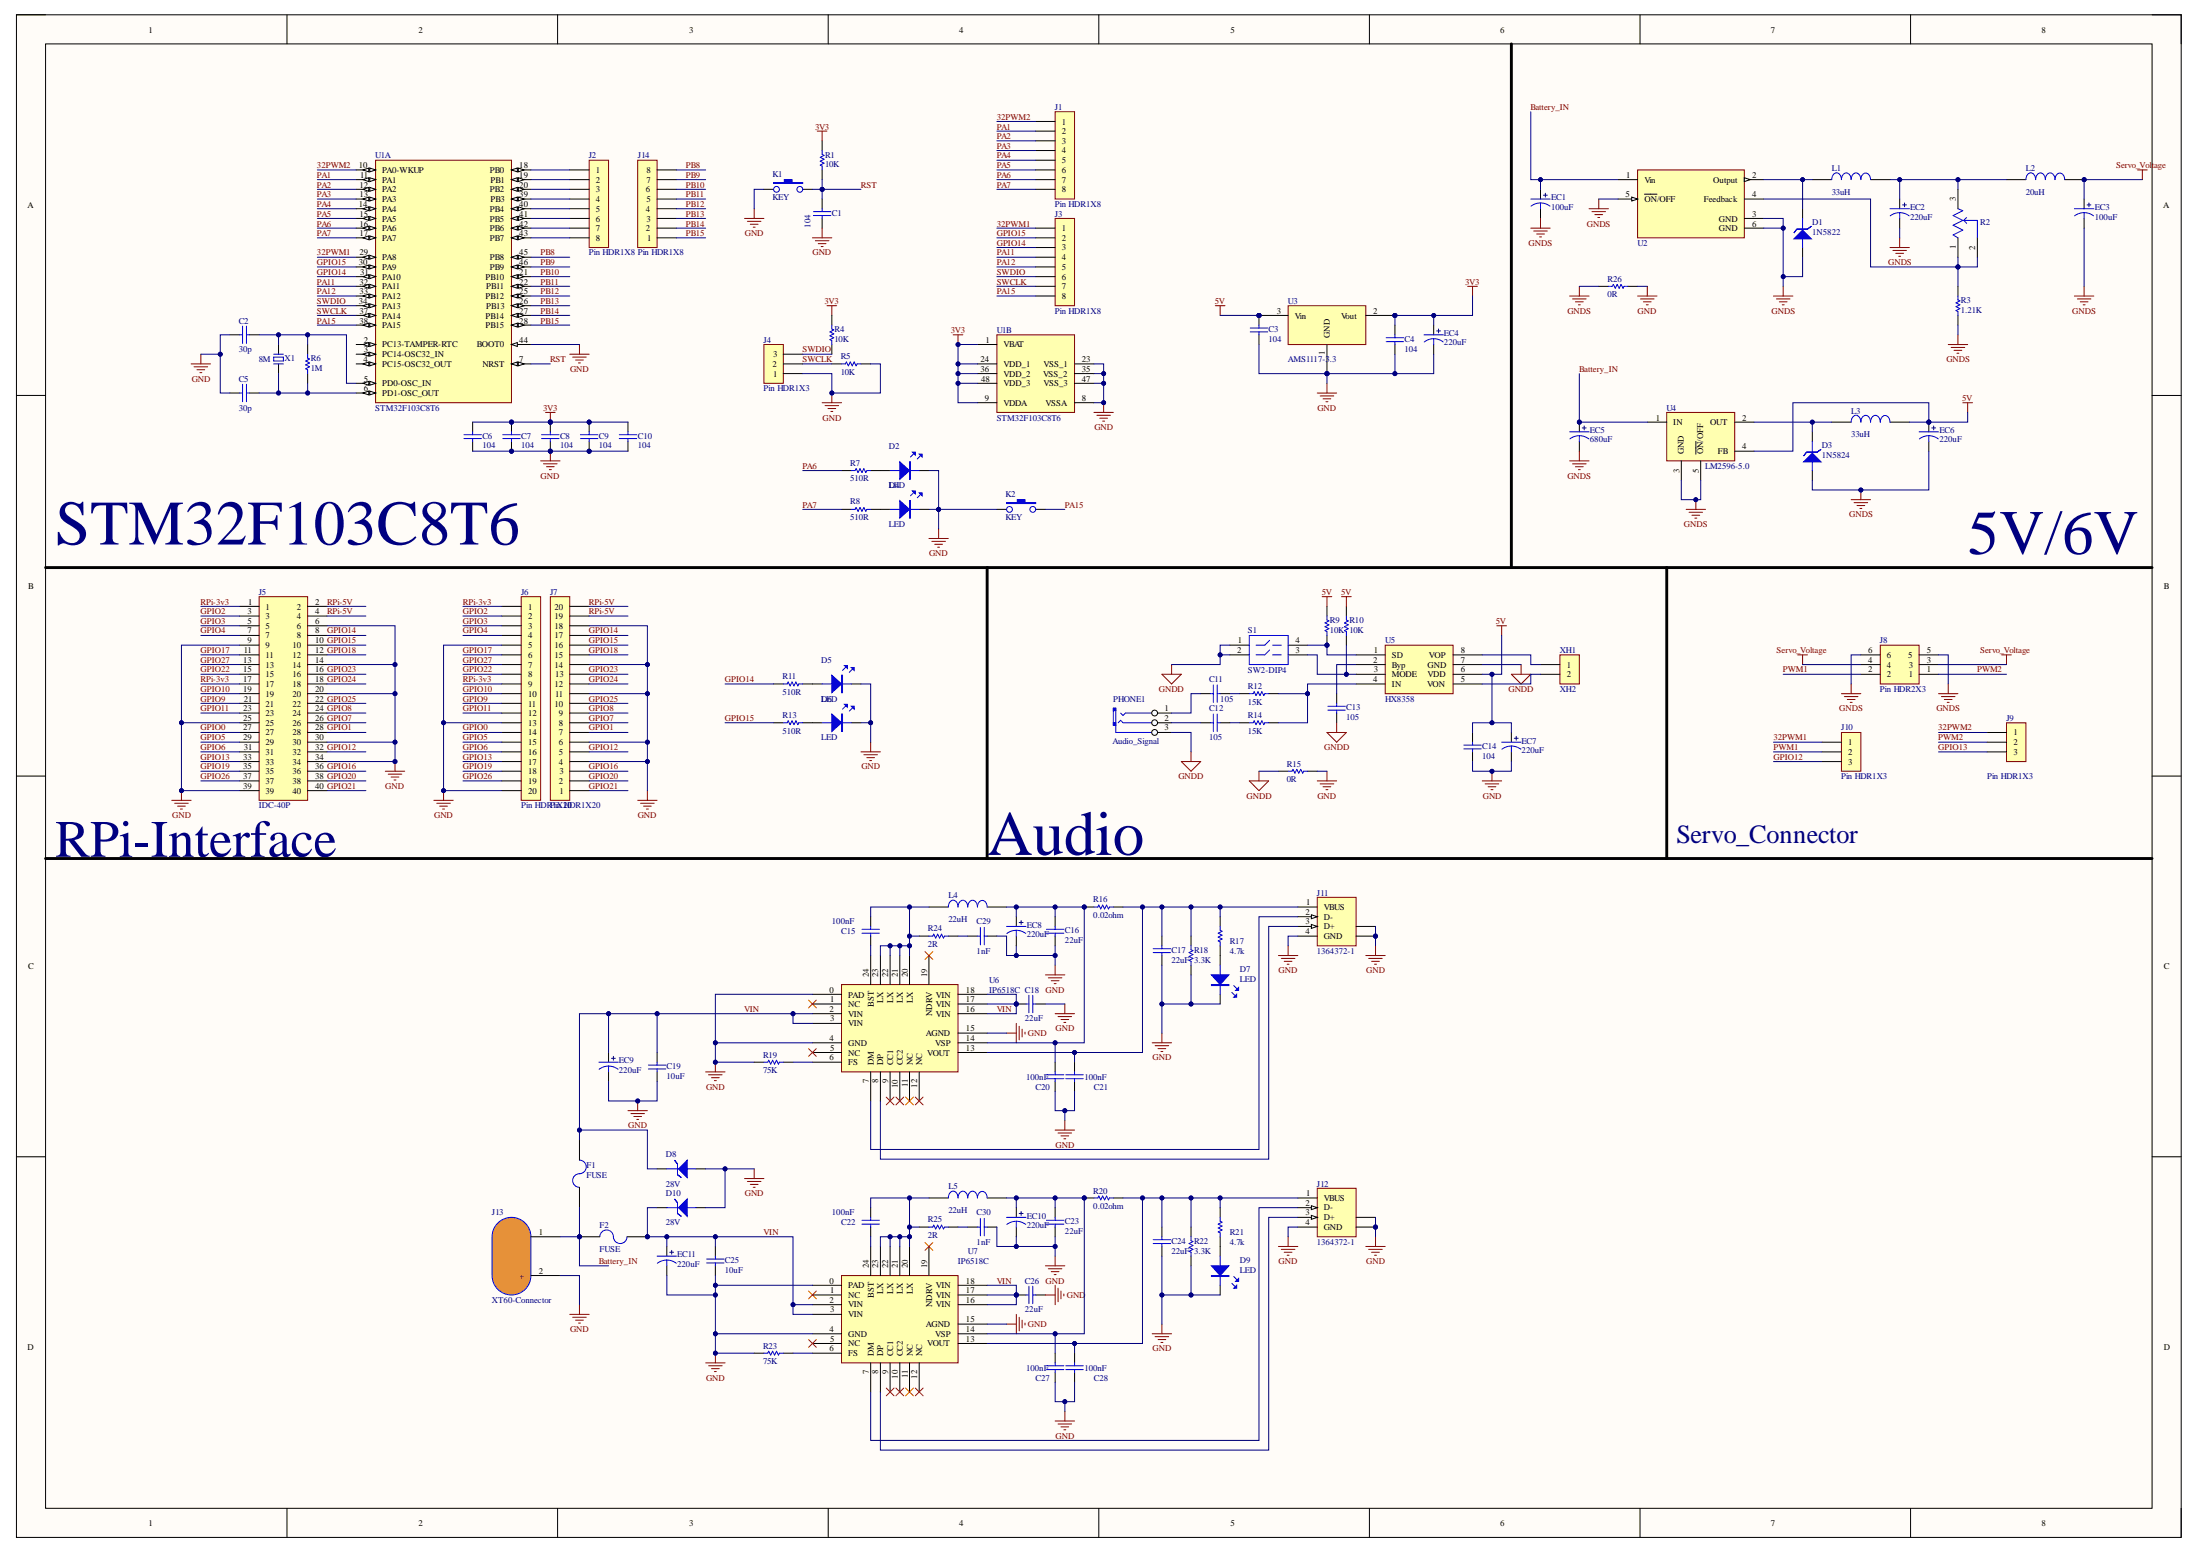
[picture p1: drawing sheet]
# Altium project IP6518C_Project V0.5.PrjPcb
1 sheet, 111 parts. Net scope: global (net labels, ports and power ports of the same name join across sheets).
Board file: GX2021 V0.6.PcbDoc

## Sheet IP6518C供电.SchDoc
size A2

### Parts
C1  104  [0805C]
C2  30p  [0805C]
C3  104  [0805C]
C4  104  [0805C]
C5  30p  [0805C]
C6  104  [0805C]
C7  104  [0805C]
C8  104  [0805C]
C9  104  [0805C]
C10  104  [0805C]
C11  105  [0805C]
C12  105  [0805C]
C13  105  [0805C]
C14  104  [0805C]
C15  100nF  [0805C]
C16  22uF  [1206C]
C17  22uF  [1206C]
C18  22uF  [1206C]
C19  10uF  [1206C]
C20  100nF  [0805C]
C21  100nF  [0805C]
C22  100nF  [0805C]
C23  22uF  [1206C]
C24  22uF  [1206C]
C25  10uF  [1206C]
C26  22uF  [1206C]
C27  100nF  [0805C]
C28  100nF  [0805C]
C29  1nF  [0805C]
C30  1nF  [0805C]
D1  1N5822  [SMA/DO-214AC]
D2  LED  [LED-0805R]
D3  1N5824  [SMA/DO-214AC]
D4  LED  [LED-0805R]
D5  LED  [LED-0805R]
D6  LED  [LED-0805R]
D7  LED  [LED-0805R]
D8  28V  [SMA/DO-214AC]
D9  LED  [LED-0805R]
D10  28V  [SMA/DO-214AC]
EC1  100uF  [SMD-EC6.3X6.3X10]
EC2  220uF  [SMD-EC8X8X10]
EC3  100uF  [SMD-EC6.3X6.3X10]
EC4  220uF  [SMD-EC8X8X10]
EC5  680uF  [DIP-EC10X17]
EC6  220uF  [SMD-EC8X8X10]
EC7  220uF  [SMD-EC8X8X10]
EC8  220uF  [SMD-EC8X8X10]
EC9  220uF  [SMD-EC10X10X10]
EC10  220uF  [SMD-EC8X8X10]
EC11  220uF  [SMD-EC10X10X10]
F1  FUSE  [FUSE-1812]
F2  FUSE  [FUSE-1812]
J1  Pin HDR1X8  [Pin HDR1X8/2.54mm-S]
J2  Pin HDR1X8  [Pin HDR1X8/2.54mm-S]
J3  Pin HDR1X8  [Pin HDR1X8/2.54mm-S]
J4  Pin HDR1X3  [Pin HDR1X3/2.54mm-S]
J5  IDC-40P  [IDC2.54-40P]
J6  Pin HDR1X20  [Pin HDR1X20/2.54mm-S]
J7  Pin HDR1X20  [Pin HDR1X20/2.54mm-S]
J8  Pin HDR2X3  [Pin HDR2X3/2.54mm-S]
J9  Pin HDR1X3  [Pin HDR1X3/2.54mm-S]
J10  Pin HDR1X3  [Pin HDR1X3/2.54mm-S]
J11  1364372-1  [440068]
J12  1364372-1  [440068]
J13  XT60-Connector  [TX60PW-M20]
J14  Pin HDR1X8  [Pin HDR1X8/2.54mm-S]
K1  KEY  [SMD-3X6X4.3]
K2  KEY  [SMD-3X6X4.3]
L1  33uH  [CDRH74]
L2  20uH  [CDRH74]
L3  33uH  [CDRH74]
L4  22uH  [CDRH127]
L5  22uH  [CDRH129]
PHONE1  Audio_Signal  [PHONE_ST]
R1  10K  [0805R]
R2  3296W-1-504LF 50K  [Bourns_3296W_MFG]  (value not drawn)
R3  1.21K  [0805R]
R4  10K  [0805R]
R5  10K  [0805R]
R6  1M  [0805R]
R7  510R  [0805R]
R8  510R  [0805R]
R9  10K  [0805R]
R10  10K  [0805R]
R11  510R  [0805R]
R12  15K  [0805R]
R13  510R  [0805R]
R14  15K  [0805R]
R15  0R  [0805R]
R16  0.02ohm  [1206R]
R17  4.7k  [0805R]
R18  3.3K  [0805R]
R19  75K  [0805R]
R20  0.02ohm  [1206R]
R21  4.7k  [0805R]
R22  3.3K  [0805R]
R23  75K  [0805R]
R24  2R  [0805R]
R25  2R  [0805R]
R26  0R  [0805R]
S1  SW2-DIP4  [DIP-Switch2]
U1  STM32F103C8T6  [STM-LQFP48_N]  (parts A,B of 2)
U2  LM2596DSADJG  [ON_Semiconductor_936A-02_MFG]  (value not drawn)
U3  AMS1117-3.3  [SOT223]
U4  LM2596-5.0  [TO263-5A]
U5  HX8358  [SOP8-9]
U6  IP6518C  [QFN24]
U7  IP6518C  [QFN24]
X1  8M  [OSC HC-49SMD]
XH1  XH2  [XH2/2.54mm/90]

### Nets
3V3: C4.2 C6.2 C7.2 C8.2 C9.2 C10.2 EC4.1 R1.2 R4.2 U1.1(VBAT) U1.9(VDDA) U1.24(VDD_1) U1.36(VDD_2) U1.48(VDD_3) U3.2(Vout)
5V: C3.2 C14.2 EC6.1 EC7.1 L3.2 R9.2 R10.2 U3.3(Vin) U4.4(FB) U5.6(VDD)
GND: C1.1 C2.1 C3.1 C4.1 C5.1 C6.1 C7.1 C8.1 C9.1 C10.1 C14.1 C16.1 C17.1 C18.1 C19.1 C20.1 C21.1 C23.1 C24.1 C25.1 C26.1 C27.1 C28.1 C29.1 C30.1 D2.K D4.K D5.K D6.K D7.K D8.A D9.K D10.A EC4.2 EC7.2 EC8.2 EC9.2 EC10.2 EC11.2 J4.1 J5.6 J5.9 J5.14 J5.20 J5.25 J5.30 J5.34 J5.39 J6.5 J6.13 J6.20 J7.4 J7.6 J7.11 J7.14 J7.18 J11.4(GND) J11.5(SHLD) J11.6(SHLD) J12.4(GND) J12.5(SHLD) J12.6(SHLD) J13.2(+) K1.1 K2.1 R5.1 R15.1 R18.1 R19.1 R22.1 R23.1 R26.1 U1.8(VSSA) U1.23(VSS_1) U1.35(VSS_2) U1.44(BOOT0) U1.47(VSS_3) U3.1(GND) U6.0(PAD) U6.4(GND) U6.15(AGND) U7.0(PAD) U7.4(GND) U7.15(AGND)
GNDD: C13.1 PHONE1.3(COM) R15.2 S1.1(A1) S1.2(A2) U5.7(GND)
GNDS: D1.A D3.A EC1.2 EC2.2 EC3.2 EC5.2 EC6.2 J8.5 J8.6 R3.1 R26.2 U2.3(GND) U2.5(~{ON}/OFF) U2.6(GND) U4.3(GND) U4.5(~{ON}/OFF)
Servo_Voltage: EC3.1 J8.3 J8.4 L2.2
32PWM1: J3.1 J10.1 U1.29(PA8)
32PWM2: J1.1 J9.1 U1.10(PA0-WKUP)
Battery_IN: EC1.1 EC5.1 F1.1 F2.2 J13.1 U2.1(Vin) U4.1(IN)
GPIO0: J5.27 J6.14
GPIO1: J5.28 J7.7
GPIO2: J5.3 J6.2
GPIO3: J5.5 J6.3
GPIO4: J5.7 J6.4
GPIO5: J5.29 J6.15
GPIO6: J5.31 J6.16
GPIO7: J5.26 J7.8
GPIO8: J5.24 J7.9
GPIO9: J5.21 J6.11
GPIO10: J5.19 J6.10
GPIO11: J5.23 J6.12
GPIO12: J5.32 J7.5 J10.3
GPIO13: J5.33 J6.17 J9.3
GPIO14: J3.3 J5.8 J7.17 R11.2 U1.31(PA10)
GPIO15: J3.2 J5.10 J7.16 R13.2 U1.30(PA9)
GPIO16: J5.36 J7.3
GPIO17: J5.11 J6.6
GPIO18: J5.12 J7.15
GPIO19: J5.35 J6.18
GPIO20: J5.38 J7.2
GPIO21: J5.40 J7.1
GPIO22: J5.15 J6.8
GPIO23: J5.16 J7.13
GPIO24: J5.18 J7.12
GPIO25: J5.22 J7.10
GPIO26: J5.37 J6.19
GPIO27: J5.13 J6.7
PA1: J1.2 U1.11(PA1)
PA2: J1.3 U1.12(PA2)
PA3: J1.4 U1.13(PA3)
PA4: J1.5 U1.14(PA4)
PA5: J1.6 U1.15(PA5)
PA6: J1.7 R7.2 U1.16(PA6)
PA7: J1.8 R8.2 U1.17(PA7)
PA11: J3.4 U1.32(PA11)
PA12: J3.5 U1.33(PA12)
PA15: J3.8 K2.3 U1.38(PA15)
PB8: J14.8 U1.45(PB8)
PB9: J14.7 U1.46(PB9)
PB10: J14.6 U1.21(PB10)
PB11: J14.5 U1.22(PB11)
PB12: J14.4 U1.25(PB12)
PB13: J14.3 U1.26(PB13)
PB14: J14.2 U1.27(PB14)
PB15: J14.1 U1.28(PB15)
PWM1: J8.2 J10.2
PWM2: J8.1 J9.2
RPi-3v3: J5.1 J5.17 J6.1 J6.9
RPi-5V: J5.2 J5.4 J7.19 J7.20
RST: C1.2 K1.3 R1.1 U1.7(NRST)
SWCLK: J3.7 J4.2 R5.2 U1.37(PA14)
SWDIO: J3.6 J4.3 R4.1 U1.34(PA13)
VIN: C18.2 C19.2 C25.2 C26.2 D8.K D10.K EC9.1 EC11.1 F1.2 F2.1 U6.2(VIN) U6.3(VIN) U6.16(VIN) U6.17(VIN) U6.18(VIN) U7.2(VIN) U7.3(VIN) U7.16(VIN) U7.17(VIN) U7.18(VIN)
NetC2_2: C2.2 R6.2 U1.5(PD0-OSC_IN) X1.2
NetC5_2: C5.2 R6.1 U1.6(PD1-OSC_OUT) X1.1
NetC11_1: C11.1 R12.2
NetC11_2: C11.2 PHONE1.1(CHL)
NetC12_1: C12.1 R14.2
NetC12_2: C12.2 PHONE1.2(CHR)
NetC13_2: C13.2 U5.2(Byp)
NetC15_1: C15.1 U6.24(BST)
NetC15_2: C15.2 L4.1 R24.1 U6.20(LX) U6.21(LX) U6.22(LX) U6.23(LX)
NetC16_2: C16.2 C20.2 EC8.1 L4.2 R16.1 U6.14(VSP)
NetC17_2: C17.2 C21.2 J11.1(VBUS) R16.2 R17.2 R18.2 U6.13(VOUT)
NetC22_1: C22.1 U7.24(BST)
NetC22_2: C22.2 L5.1 R25.1 U7.20(LX) U7.21(LX) U7.22(LX) U7.23(LX)
NetC23_2: C23.2 C27.2 EC10.1 L5.2 R20.1 U7.14(VSP)
NetC24_2: C24.2 C28.2 J12.1(VBUS) R20.2 R21.2 R22.2 U7.13(VOUT)
NetC29_2: C29.2 R24.2
NetC30_2: C30.2 R25.2
NetD1_K: D1.K L1.1 U2.2(Output)
NetD2_A: D2.A R7.1
NetD3_K: D3.K L3.1 U4.2(OUT)
NetD4_A: D4.A R8.1
NetD5_A: D5.A R11.1
NetD6_A: D6.A R13.1
NetD7_A: D7.A R17.1
NetD9_A: D9.A R21.1
NetEC2_1: EC2.1 L1.2 L2.1 R2.3(CW)
NetJ2_1: J2.1 U1.18(PB0)
NetJ2_2: J2.2 U1.19(PB1)
NetJ2_3: J2.3 U1.20(PB2)
NetJ2_4: J2.4 U1.39(PB3)
NetJ2_5: J2.5 U1.40(PB4)
NetJ2_6: J2.6 U1.41(PB5)
NetJ2_7: J2.7 U1.42(PB6)
NetJ2_8: J2.8 U1.43(PB7)
NetJ11_2: J11.2(D-) U6.7(DM)
NetJ11_3: J11.3(D+) U6.8(DP)
NetJ12_2: J12.2(D-) U7.7(DM)
NetJ12_3: J12.3(D+) U7.8(DP)
NetR2_1: R2.1(CCW) R2.2(WIPER) R3.2 U2.4(Feedback)
NetR9_1: R9.1 S1.4(B1) U5.1(SD)
NetR10_1: R10.1 S1.3(B2) U5.3(MODE)
NetR12_1: R12.1 R14.1 U5.4(IN)
NetR19_2: R19.2 U6.6(FS)
NetR23_2: R23.2 U7.6(FS)
NetU5_5: U5.5(VON) XH1.2
NetU5_8: U5.8(VOP) XH1.1

Not connected (* = marked no-connect by the designer): U1 2(PC13-TAMPER-RTC) 3(PC14-OSC32_IN) 4(PC15-OSC32_OUT); U6 1(NC)* 5(NC)* 9(CC1)* 10(CC2)* 11(NC)* 12(NC)* 19(NDRV)*; U7 1(NC)* 5(NC)* 9(CC1)* 10(CC2)* 11(NC)* 12(NC)* 19(NDRV)*

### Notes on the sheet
- STM32F103C8T6
- 5V/6V
- (near J5) RPi-Interface
- Audio
- Servo_Connector
